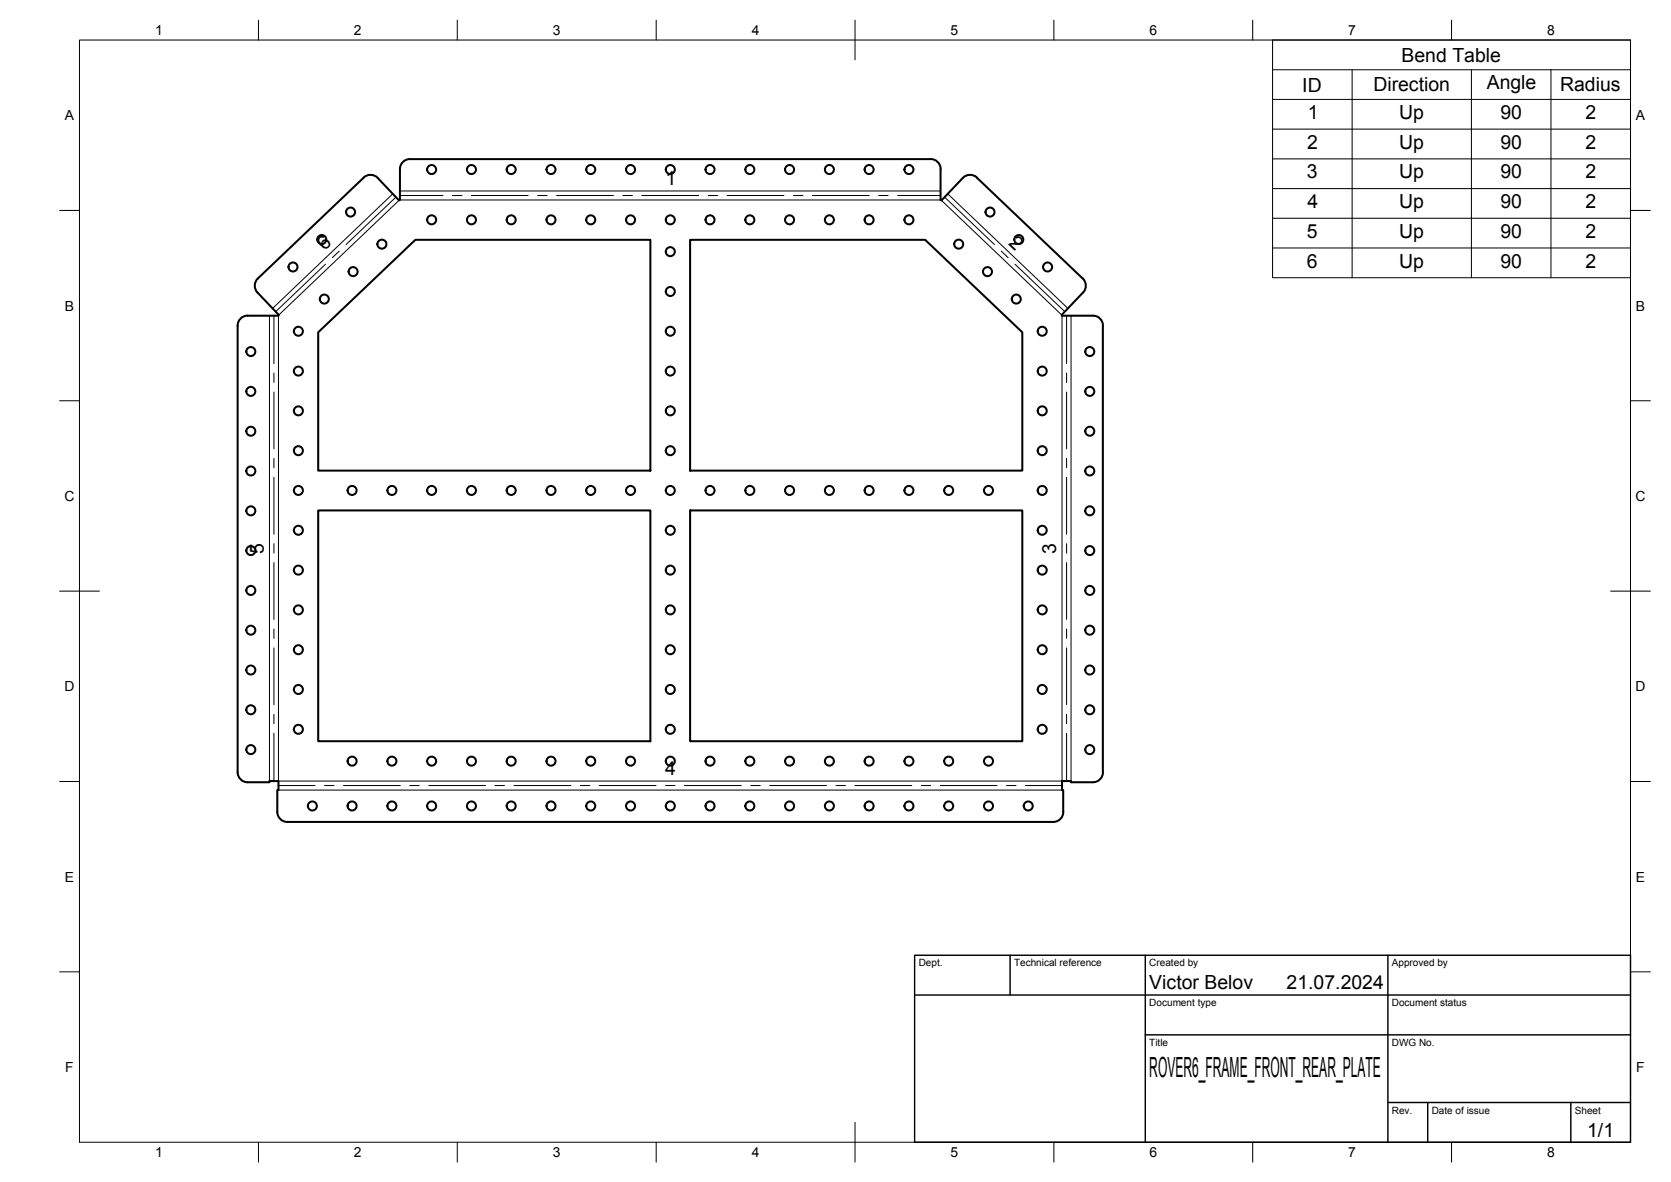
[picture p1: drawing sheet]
<svg xmlns="http://www.w3.org/2000/svg" width="420mm" height="297mm" viewBox="0 0 420 297" stroke-linecap="round" stroke-linejoin="round" font-family="sans-serif">
<!-- layer: Visible -->
<g fill="none" stroke="#000" stroke-width=".51">
<path d="M234 40h-130.9a2.51 2.51 0 0 0-2.5 2.5v7.8l-.3 .1-5.3-5.7M234 40a2.51 2.51 0 0 1 2.5 2.5M95 44.7a2.51 2.51 0 0 0-3.6-.1l-26.6 25.4a2.49 2.49 0 0 0-.1 3.5l5.4 5.6-.1 .2h-7.7a2.47 2.47 0 0 0-2.5 2.5v112.3M236.5 42.5v7.8l.2 .1 5.4-5.7M245.6 44.6l26.7 25.4a2.47 2.47 0 0 1 0 3.5l-5.3 5.6v.2h7.8a2.51 2.51 0 0 1 2.5 2.5M245.6 44.6a2.51 2.51 0 0 0-3.5 .1M173.5 60.3h59.1l24.4 23.2v34.8h-83.5zM80 83.5l24.4-23.2h59.1v58h-83.5zM277.3 81.8v112.3M80 128.3h83.5v58h-83.5zM173.5 128.3h83.5v58h-83.5zM59.8 194.1a2.51 2.51 0 0 0 2.5 2.5h5.5v-.3h2.2v2.3h-.3v5.4a2.51 2.51 0 0 0 2.5 2.6h192.6a2.51 2.51 0 0 0 2.6-2.6l-.1-5.4h-.3v-2.3h2.3v.3h5.5a2.51 2.51 0 0 0 2.5-2.5"/>
<circle cx="88.1" cy="53.3" r="1.13"/>
<circle cx="108.5" cy="42.6" r="1.13"/>
<circle cx="108.5" cy="55.2" r="1.13"/>
<circle cx="118.5" cy="55.2" r="1.13"/>
<circle cx="118.5" cy="42.6" r="1.13"/>
<circle cx="128.5" cy="42.6" r="1.13"/>
<circle cx="128.5" cy="55.2" r="1.13"/>
<circle cx="138.5" cy="55.2" r="1.13"/>
<circle cx="138.5" cy="42.6" r="1.13"/>
<circle cx="148.5" cy="42.6" r="1.13"/>
<circle cx="148.5" cy="55.2" r="1.13"/>
<circle cx="158.5" cy="55.2" r="1.13"/>
<circle cx="158.5" cy="42.6" r="1.13"/>
<circle cx="168.5" cy="42.6" r="1.13"/>
<circle cx="168.5" cy="55.2" r="1.13"/>
<circle cx="178.5" cy="55.2" r="1.13"/>
<circle cx="178.5" cy="42.6" r="1.13"/>
<circle cx="188.5" cy="42.6" r="1.13"/>
<circle cx="188.5" cy="55.2" r="1.13"/>
<circle cx="198.5" cy="55.2" r="1.13"/>
<circle cx="198.5" cy="42.6" r="1.13"/>
<circle cx="208.5" cy="42.6" r="1.13"/>
<circle cx="208.5" cy="55.2" r="1.13"/>
<circle cx="218.5" cy="55.2" r="1.13"/>
<circle cx="218.5" cy="42.6" r="1.13"/>
<circle cx="228.5" cy="42.6" r="1.13"/>
<circle cx="228.5" cy="55.2" r="1.13"/>
<circle cx="248.9" cy="53.3" r="1.13"/>
<circle cx="73.7" cy="67.1" r="1.13"/>
<circle cx="80.9" cy="60.2" r="1.13"/>
<circle cx="81.5" cy="75.2" r="1.13"/>
<circle cx="88.8" cy="68.3" r="1.13"/>
<circle cx="96" cy="61.4" r="1.13"/>
<circle cx="168.5" cy="73.3" r="1.13"/>
<circle cx="168.5" cy="63.2" r="1.13"/>
<circle cx="241.1" cy="61.4" r="1.13"/>
<circle cx="248.3" cy="68.3" r="1.13"/>
<circle cx="255.5" cy="75.2" r="1.13"/>
<circle cx="256.2" cy="60.2" r="1.13"/>
<circle cx="263.4" cy="67.1" r="1.13"/>
<circle cx="63.1" cy="98.4" r="1.13"/>
<circle cx="63.1" cy="88.3" r="1.13"/>
<circle cx="75" cy="83.2" r="1.13"/>
<circle cx="75" cy="93.3" r="1.13"/>
<circle cx="168.5" cy="83.2" r="1.13"/>
<circle cx="168.5" cy="93.3" r="1.13"/>
<circle cx="262.1" cy="83.2" r="1.13"/>
<circle cx="262.1" cy="93.3" r="1.13"/>
<circle cx="274" cy="98.4" r="1.13"/>
<circle cx="274" cy="88.3" r="1.13"/>
<circle cx="63.1" cy="118.4" r="1.13"/>
<circle cx="63.1" cy="108.4" r="1.13"/>
<circle cx="75" cy="113.3" r="1.13"/>
<circle cx="75" cy="103.2" r="1.13"/>
<circle cx="168.5" cy="103.2" r="1.13"/>
<circle cx="168.5" cy="113.3" r="1.13"/>
<circle cx="262.1" cy="103.2" r="1.13"/>
<circle cx="262.1" cy="113.3" r="1.13"/>
<circle cx="274" cy="108.4" r="1.13"/>
<circle cx="274" cy="118.4" r="1.13"/>
<circle cx="63.1" cy="138.4" r="1.13"/>
<circle cx="63.1" cy="128.4" r="1.13"/>
<circle cx="75" cy="123.3" r="1.13"/>
<circle cx="75" cy="133.3" r="1.13"/>
<circle cx="88.5" cy="123.3" r="1.13"/>
<circle cx="98.5" cy="123.3" r="1.13"/>
<circle cx="108.5" cy="123.3" r="1.13"/>
<circle cx="118.5" cy="123.3" r="1.13"/>
<circle cx="128.5" cy="123.3" r="1.13"/>
<circle cx="138.5" cy="123.3" r="1.13"/>
<circle cx="148.5" cy="123.3" r="1.13"/>
<circle cx="158.5" cy="123.3" r="1.13"/>
<circle cx="168.5" cy="123.3" r="1.13"/>
<circle cx="168.5" cy="133.3" r="1.13"/>
<circle cx="178.5" cy="123.3" r="1.13"/>
<circle cx="188.5" cy="123.3" r="1.13"/>
<circle cx="198.5" cy="123.3" r="1.13"/>
<circle cx="208.5" cy="123.3" r="1.13"/>
<circle cx="218.5" cy="123.3" r="1.13"/>
<circle cx="228.5" cy="123.3" r="1.13"/>
<circle cx="238.5" cy="123.3" r="1.13"/>
<circle cx="248.5" cy="123.3" r="1.13"/>
<circle cx="262.1" cy="123.3" r="1.13"/>
<circle cx="262.1" cy="133.3" r="1.13"/>
<circle cx="274" cy="138.4" r="1.13"/>
<circle cx="274" cy="128.4" r="1.13"/>
<circle cx="63.1" cy="148.4" r="1.13"/>
<circle cx="63.1" cy="158.4" r="1.13"/>
<circle cx="75" cy="153.3" r="1.13"/>
<circle cx="75" cy="143.3" r="1.13"/>
<circle cx="168.5" cy="143.3" r="1.13"/>
<circle cx="168.5" cy="153.3" r="1.13"/>
<circle cx="262.1" cy="143.3" r="1.13"/>
<circle cx="262.1" cy="153.3" r="1.13"/>
<circle cx="274" cy="158.4" r="1.13"/>
<circle cx="274" cy="148.4" r="1.13"/>
<circle cx="63.1" cy="178.4" r="1.13"/>
<circle cx="63.1" cy="168.4" r="1.13"/>
<circle cx="75" cy="163.3" r="1.13"/>
<circle cx="75" cy="173.3" r="1.13"/>
<circle cx="168.5" cy="163.3" r="1.13"/>
<circle cx="168.5" cy="173.3" r="1.13"/>
<circle cx="262.1" cy="173.3" r="1.13"/>
<circle cx="262.1" cy="163.3" r="1.13"/>
<circle cx="274" cy="168.4" r="1.13"/>
<circle cx="274" cy="178.4" r="1.13"/>
<circle cx="63.1" cy="188.4" r="1.13"/>
<circle cx="75" cy="183.3" r="1.13"/>
<circle cx="88.5" cy="191.3" r="1.13"/>
<circle cx="98.5" cy="191.3" r="1.13"/>
<circle cx="108.5" cy="191.3" r="1.13"/>
<circle cx="118.5" cy="191.3" r="1.13"/>
<circle cx="128.5" cy="191.3" r="1.13"/>
<circle cx="138.5" cy="191.3" r="1.13"/>
<circle cx="148.5" cy="191.3" r="1.13"/>
<circle cx="158.5" cy="191.3" r="1.13"/>
<circle cx="168.5" cy="191.3" r="1.13"/>
<circle cx="168.5" cy="183.3" r="1.13"/>
<circle cx="178.5" cy="191.3" r="1.13"/>
<circle cx="188.5" cy="191.3" r="1.13"/>
<circle cx="198.5" cy="191.3" r="1.13"/>
<circle cx="208.5" cy="191.3" r="1.13"/>
<circle cx="218.5" cy="191.3" r="1.13"/>
<circle cx="228.5" cy="191.3" r="1.13"/>
<circle cx="238.5" cy="191.3" r="1.13"/>
<circle cx="248.5" cy="191.3" r="1.13"/>
<circle cx="262.1" cy="183.3" r="1.13"/>
<circle cx="274" cy="188.4" r="1.13"/>
<circle cx="78.5" cy="202.5" r="1.13"/>
<circle cx="88.5" cy="202.5" r="1.13"/>
<circle cx="98.5" cy="202.5" r="1.13"/>
<circle cx="108.5" cy="202.5" r="1.13"/>
<circle cx="118.5" cy="202.5" r="1.13"/>
<circle cx="128.5" cy="202.5" r="1.13"/>
<circle cx="138.5" cy="202.5" r="1.13"/>
<circle cx="148.5" cy="202.5" r="1.13"/>
<circle cx="158.5" cy="202.5" r="1.13"/>
<circle cx="168.5" cy="202.5" r="1.13"/>
<circle cx="178.5" cy="202.5" r="1.13"/>
<circle cx="188.5" cy="202.5" r="1.13"/>
<circle cx="198.5" cy="202.5" r="1.13"/>
<circle cx="208.5" cy="202.5" r="1.13"/>
<circle cx="218.5" cy="202.5" r="1.13"/>
<circle cx="228.5" cy="202.5" r="1.13"/>
<circle cx="238.5" cy="202.5" r="1.13"/>
<circle cx="248.5" cy="202.5" r="1.13"/>
<circle cx="258.5" cy="202.5" r="1.13"/>
</g>
<!-- layer: Bend Center -->
<g fill="none" stroke="#000" stroke-width=".25">
<path d="M99.5 49.5l-12.5 12M100.6 49.1h10.8M113.7 49.1h2.4M118.5 49.1h14.3M135.2 49.1h2.4M140 49.1h14.2M156.6 49.1h2.4M161.4 49.1h14.3M178.1 49.1h2.3M182.8 49.1h14.3M199.5 49.1h2.4M204.3 49.1h14.2"/>
<path d="M220.9 49.1h2.4M225.7 49.1h10.8M237.5 49.5l12.5 12M68.9 79.3v12.1M81.9 66.4l-12.6 11.9M85.3 63.1l-1.7 1.7M251.8 63.1l1.7 1.7M255.2 66.4l12.5 11.9M268.2 79.3v12.1M68.9 93.8v2.3M68.9 98.5v14.3M268.2 93.8v2.3"/>
<path d="M268.2 98.5v14.3M68.9 115.2v2.4M68.9 120v14.2M268.2 115.2v2.4M268.2 120v14.2M68.9 136.6v2.4M268.2 136.6v2.4M68.9 141.4v14.3M68.9 158.1v2.3M268.2 141.4v14.3M268.2 158.1v2.3M68.9 162.8v14.3"/>
<path d="M68.9 179.5v2.4M268.2 162.8v14.3M268.2 179.5v2.4M68.9 184.3v12M70 197.4h9.2M81.6 197.4h2.4M86.4 197.4h14.2M103 197.4h2.4M107.8 197.4h14.3M124.5 197.4h2.4M129.2 197.4h14.3M145.9 197.4h2.4"/>
<path d="M150.7 197.4h14.3M167.3 197.4h2.4M172.1 197.4h14.3M188.8 197.4h2.4M193.5 197.4h14.3M210.2 197.4h2.4M215 197.4h14.3M231.6 197.4h2.4M236.4 197.4h14.3M253.1 197.4h2.4M257.8 197.4h9.2M268.2 184.3v12"/>
</g>
<!-- layer: Visible Narrow -->
<path d="M98.8 48.7l-30.3 28.8M100.3 50.4l-30.2 28.7M100.6 48h135.9M100.6 50.3h135.9M236.7 50.4l30.3 28.7M238.3 48.7l30.2 28.8M67.8 79.3v117M70 79.3v117h197v-117M269.3 79.3v117M70 198.6h197" fill="none" stroke="#000" stroke-width=".25"/>
<!-- layer: BORDER -->
<g fill="none" stroke="#000" stroke-width=".25">
<path d="M20 10.1h390v276.9h-390zM65 5.1v5M115 5.1v5M165 5.1v5M215 5.1v10M265 5.1v5M315 5.1v5M365 5.1v5M15 52.9h5M410 52.9h5M15 100.7h5M410 100.7h5"/>
<path d="M15 148.6h10M405 148.6h10M15 196.4h5M410 196.4h5M15 244.2h5M410 244.2h5M65 287v5M115 287v5M165 287v5M215 282.1v9.9M265 287v5M315 287v5"/>
<path d="M365 287v5"/>
</g>
<!-- layer: TITLEBLOCK -->
<path d="M230 240.1h180v46.9h-180zM230 250h180M254 240.1v9.9M288 240.1v46.9M349 240.1v46.9M288 260.1h122M349 277.1h61M359 277.1v9.9M395 277.1v9.9" fill="none" stroke="#000" stroke-width=".36"/>
<!-- layer: Bend Tables -->
<path d="M320 10.1h90v59.7h-90zM320 17.5h90M340 17.5v52.3M370 17.5v52.3M390 17.5v52.3M320 25h90M320 32.5h90M320 39.9h90M320 47.4h90M320 54.8h90M320 62.3h90" fill="none" stroke="#000" stroke-width=".25"/>
<text font-size="7" x="289" y="270.6">ROVER6_FRAME_FRONT_REAR_PLATE</text>
<g font-size="4.9">
<text x="352.4" y="15.5">Bend Table</text>
<text x="327.4" y="23">ID</text>
<text x="345.3" y="23">Direction</text>
<text x="373.8" y="22.5">Angle</text>
<text x="392.3" y="23">Radius</text>
<text x="328.8" y="29.9">1</text>
<text x="351.8" y="29.9">Up</text>
<text x="377.3" y="29.9">90</text>
<text x="398.7" y="29.9">2</text>
<text x="328.7" y="37.4">2</text>
<text x="351.8" y="37.4">Up</text>
<text x="377.3" y="37.4">90</text>
<text x="398.7" y="37.4">2</text>
<text x="167.3" y="46.6">1</text>
<text x="328.6" y="44.8">3</text>
<text x="351.8" y="44.8">Up</text>
<text x="377.3" y="44.8">90</text>
<text x="398.7" y="44.8">2</text>
<text x="328.7" y="52.3">4</text>
<text x="351.8" y="52.3">Up</text>
<text x="377.3" y="52.3">90</text>
<text x="398.7" y="52.3">2</text>
<text x="328.6" y="59.8">5</text>
<text x="351.8" y="59.8">Up</text>
<text x="377.3" y="59.8">90</text>
<text x="398.7" y="59.8">2</text>
<text x="81.7" y="63" transform="rotate(-44 81.7 63)">6</text>
<text x="253.4" y="61.2" transform="rotate(44 253.4 61.2)">2</text>
<text x="328.6" y="67.2">6</text>
<text x="351.8" y="67.2">Up</text>
<text x="377.3" y="67.2">90</text>
<text x="398.7" y="67.2">2</text>
<text x="66.3" y="139.2" transform="rotate(-90 66.3 139.2)">5</text>
<text x="265.6" y="139.2" transform="rotate(-90 265.6 139.2)">3</text>
<text x="167.3" y="194.9">4</text>
<text x="289" y="248.5">Victor Belov</text>
<text x="323.5" y="248.5">21.07.2024</text>
<text x="399.1" y="285.7">1/1</text>
</g>
<g font-size="3.5">
<text x="39" y="8.8">1</text>
<text x="89" y="8.8">2</text>
<text x="139" y="8.8">3</text>
<text x="189" y="8.8">4</text>
<text x="239" y="8.8">5</text>
<text x="289" y="8.8">6</text>
<text x="339" y="8.8">7</text>
<text x="389" y="8.8">8</text>
<text x="16.3" y="30.2">A</text>
<text x="411.3" y="30.2">A</text>
<text x="16.3" y="78">B</text>
<text x="411.3" y="78">B</text>
<text x="16.2" y="125.9">C</text>
<text x="411.2" y="125.9">C</text>
<text x="16.2" y="173.7">D</text>
<text x="411.2" y="173.7">D</text>
<text x="16.3" y="221.6">E</text>
<text x="411.3" y="221.6">E</text>
<text x="16.4" y="269.4">F</text>
<text x="411.4" y="269.4">F</text>
<text x="39" y="290.8">1</text>
<text x="89" y="290.8">2</text>
<text x="139" y="290.8">3</text>
<text x="189" y="290.8">4</text>
<text x="239" y="290.8">5</text>
<text x="289" y="290.8">6</text>
<text x="339" y="290.8">7</text>
<text x="389" y="290.8">8</text>
</g>
<g font-size="2.5">
<text x="231" y="242.9">Dept.</text>
<text x="255" y="242.9">Technical reference</text>
<text x="289" y="242.9">Created by</text>
<text x="350" y="242.9">Approved by</text>
<text x="289" y="252.8">Document type</text>
<text x="350" y="252.8">Document status</text>
<text x="289" y="262.9">Title</text>
<text x="350" y="262.9">DWG No.</text>
<text x="350" y="279.9">Rev.</text>
<text x="360" y="279.9">Date of issue</text>
<text x="396" y="279.9">Sheet</text>
</g>
</svg>
